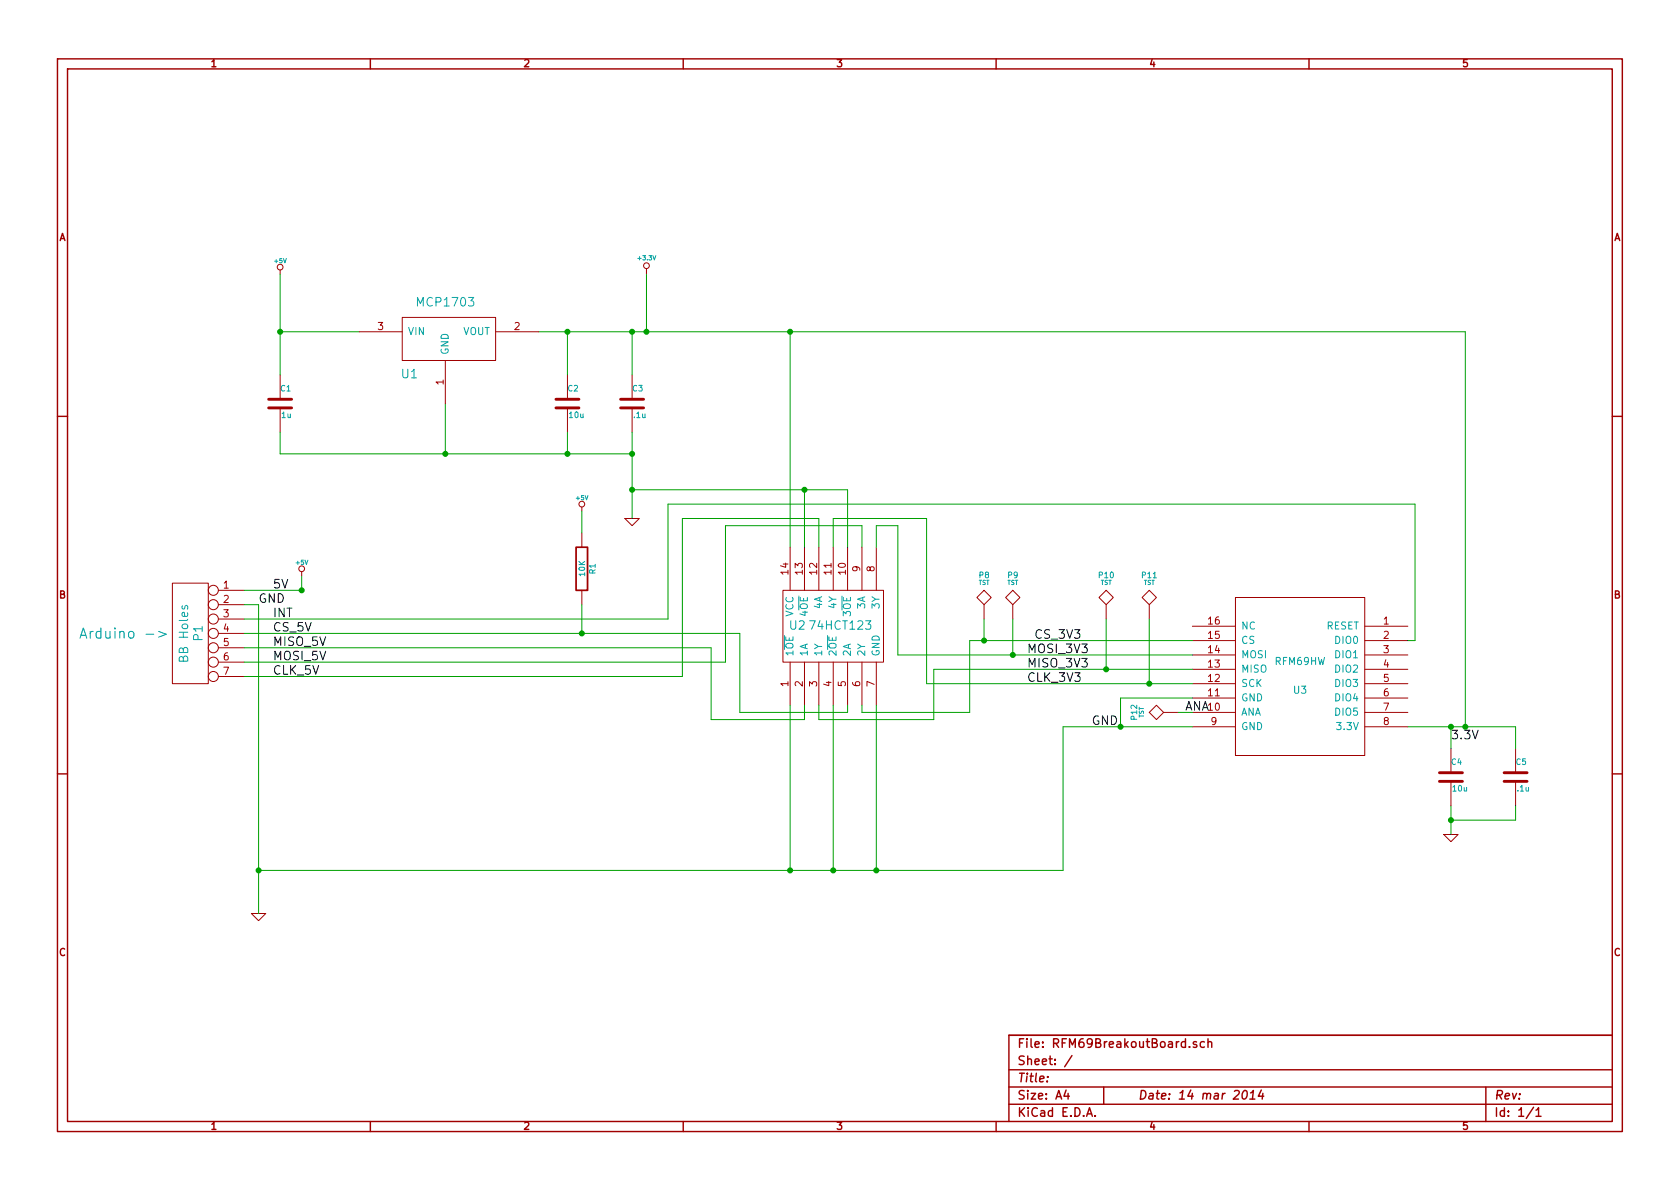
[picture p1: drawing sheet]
<svg xmlns="http://www.w3.org/2000/svg" width="297mm" height="210mm" viewBox="0 0 297 210" stroke-linecap="round" stroke-linejoin="round" font-family="sans-serif">
<g fill="none" stroke="#a00000" stroke-width=".25">
<path d="M10.2 10.4h276.6v189.7h-276.6zM11.9 12.2h273.2v186.1h-273.2zM65.5 10.4v1.8M120.8 10.4v1.8M176.1 10.4v1.8M231.4 10.4v1.8M10.2 73.6h1.7M285.1 73.6h1.7M10.2 136.8h1.7M285.1 136.8h1.7M65.5 198.3v1.8M120.8 198.3v1.8"/>
<path d="M176.1 198.3v1.8M178.4 189.2h106.7M178.4 195.3h106.7M178.4 192.2h106.7M185.2 190.4v.1M188.5 192.8l-.4 1h1M188.8 193.3v1.1M189.5 186.7l-1.3 1.9M192.1 197.4l.5-1.5 .5 1.5M192.3 197h.7M193.6 197.3v.1M195.1 192.2v3.1"/>
<path d="M210.3 185.1v.1M211.6 184.3l-.4-.1-.2 .2v.2l.6 .2v.3h-.6M213 184.3a.48 .48 0 0 0-.7 0v.8l.2 .1 .5-.1M213.6 184.3h.1a.36 .36 0 0 1 .5 .1v.8M213.6 183.7v1.5M219.9 193l.3-.2a.88 .88 0 0 1-.3 1.6l-.3-.3a1.19 1.19 0 0 1 .3-1.1zM221 194.4h.9M221.1 193.3l.5-.5-.2 1.6M223 192.8l-.5 1h.9M223.3 193.3l-.1 1.1M231.4 198.3v1.8M262.7 192.2v6.1"/>
<path d="M271.1 195.8l-1.3 2M271.6 196.3l.4-.4v1.5M271.6 197.4h.9M285.1 183.1h-106.7v15.2"/>
</g>
<g fill="none" stroke="#a00000" stroke-width=".18">
<path d="M49.5 47.7v.8M63.5 58.7h7.6M71.1 56.1h16.5v7.6h-16.5zM87.6 58.7h7.6M114.3 47.5v1M49.5 66.3v4.3M49.5 72.1v4.3M78.7 63.7v7.7M100.3 66.3v4.3M100.3 72.1v4.3M111.8 66.3v4.3M111.8 72.1v4.3"/>
<path d="M102.9 89.7v.7M102.9 94.2v2.6M110.5 91.7h2.5l-1.2 1.3zM139.7 96.8v7.6M142.2 96.8v7.6M144.8 96.8v7.6M147.3 96.8v7.6M149.9 96.8v7.6M152.4 96.8v7.6M154.9 96.8v7.6M30.5 103.1h6.3v17.8h-6.3zM38.6 104.4h4.6"/>
<path d="M38.6 106.9h4.6M38.6 109.5h4.6M38.6 112h4.6M38.6 114.5h4.6M38.6 117.1h4.6M38.6 119.6h4.6M53.3 101.1v.7M102.9 104.4v2.5M138.4 104.4h17.8v12.7h-17.8zM139.7 117.1v7.6M142.2 117.1v7.6M144.8 117.1v7.6"/>
<path d="M147.3 117.1v7.6M149.9 117.1v7.6M152.4 117.1v7.6M154.9 117.1v7.6M172.7 105.7l1.3-1.3 1.3 1.3-1.3 1.2zM174 106.9v2.6M177.8 105.7l1.3-1.3 1.2 1.3-1.2 1.2zM179.1 106.9v2.6M194.3 105.7l1.3-1.3 1.2 1.3-1.2 1.2zM195.6 106.9v2.6M201.9 105.7l1.3-1.3 1.3 1.3-1.3 1.2zM203.2 106.9v2.6"/>
<path d="M210.8 110.7h7.6M210.8 113.3h7.6M210.8 115.8h7.6M210.8 118.4h7.6M218.4 105.7h22.9v27.9h-22.9zM241.3 110.7h7.6M241.3 113.3h7.6M241.3 115.8h7.6M241.3 118.4h7.6M204.5 124.7l1.2 1.3-1.2 1.2-1.3-1.2zM205.7 126h2.6M210.8 120.9h7.6"/>
<path d="M210.8 123.4h7.6M210.8 126h7.6M210.8 128.5h7.6M241.3 120.9h7.6M241.3 123.4h7.6M241.3 126h7.6M241.3 128.5h7.6M256.5 132.3v4.3M256.5 138.2v4.3M268 132.3v4.3M268 138.2v4.3M255.3 147.6h2.5l-1.3 1.2z"/>
<path d="M44.4 161.5h2.6l-1.3 1.3z"/>
<circle cx="49.5" cy="47.2" r=".51"/>
<circle cx="114.3" cy="47" r=".51"/>
<circle cx="102.9" cy="89.1" r=".51"/>
<circle cx="37.7" cy="104.4" r=".89"/>
<circle cx="37.7" cy="112" r=".89"/>
<circle cx="37.7" cy="119.6" r=".89"/>
<circle cx="37.7" cy="106.9" r=".89"/>
<circle cx="37.7" cy="109.5" r=".89"/>
<circle cx="37.7" cy="117.1" r=".89"/>
<circle cx="37.7" cy="114.5" r=".89"/>
<circle cx="53.3" cy="100.6" r=".51"/>
</g>
<path d="M32.3 107.1l-.1 .4 .2 .2 .2-.1 .2-.5h.3v.6" fill="none" stroke="#00a0a0" stroke-width=".18"/>
<path d="M47.5 72.1h4.1M47.5 70.6h4.1M98.3 72.1h4.1M98.3 70.6h4.1M109.7 72.1h4.1M109.7 70.6h4.1M254.5 138.2h4.1M254.5 136.6h4.1M265.9 138.2h4.1M265.9 136.6h4.1" fill="none" stroke="#a00000" stroke-width=".51"/>
<path d="M25.8 112.2h1.4M28 111.7l1.4 .5-1.4 .5" fill="none" stroke="#00f" stroke-width=".18"/>
<path d="M101.9 96.8h2v7.6h-2z" fill="none" stroke="#a00000" stroke-width=".3"/>
<g fill="none" stroke="#00a000" stroke-width=".18">
<path d="M49.5 58.7h14M49.5 48.5v17.8M95.2 58.7h163.9v69.8M100.3 58.7v7.6M111.8 58.7v7.6M114.3 48.5v10.2M139.7 58.7v38.1M49.5 76.4v3.9h62.3M78.7 71.4v8.9M100.3 76.4v3.9M111.8 76.4v15.3M102.9 90.4v3.8"/>
<path d="M111.8 86.6h38.1v10.2M142.2 86.6v10.2M144.8 96.8v-5.1h-24.2v27.9h-77.4M147.3 96.8v-5.1h16.5v29.2h47M152.4 96.8v-3.8h-24.1v24.1h-85.1M154.9 96.8v-3.8h3.8v22.8h52.1M43.2 106.9h2.5v54.6M43.2 112h87.6v14h19.1v-1.3M43.2 114.5h82.5v12.7h16.5v-2.5M43.2 109.5h74.9v-20.4h132.1v24.2h-1.3M53.3 101.8v2.6h-10.1M102.9 106.9v5.1"/>
<path d="M174 109.5v3.8M179.1 109.5v6.3M195.6 109.5v8.9M203.2 109.5v11.4M210.8 113.3h-39.4v12.7h-19v-1.3M210.8 118.4h-45.7v8.8h-20.3v-2.5M139.7 124.7v29.2M147.3 124.7v29.2M154.9 124.7v29.2M208.3 126h2.5M210.8 128.5h-22.8v25.4h-142.3M210.8 123.4h-12.7v5.1"/>
<path d="M248.9 128.5h19.1v3.8M256.5 128.5v3.8M256.5 142.5v5.1M268 142.5v2.5h-11.5"/>
</g>
<g fill="#00a000" stroke="#00a000" stroke-width=".25">
<circle cx="100.3" cy="58.7" r=".41"/>
<circle cx="100.3" cy="80.3" r=".41"/>
<circle cx="78.7" cy="80.3" r=".41"/>
<circle cx="49.5" cy="58.7" r=".41"/>
<circle cx="111.8" cy="58.7" r=".41"/>
<circle cx="111.8" cy="80.3" r=".41"/>
<circle cx="256.5" cy="145" r=".41"/>
<circle cx="45.7" cy="153.9" r=".41"/>
<circle cx="114.3" cy="58.7" r=".41"/>
<circle cx="139.7" cy="58.7" r=".41"/>
<circle cx="198.1" cy="128.5" r=".41"/>
<circle cx="195.6" cy="118.4" r=".41"/>
<circle cx="203.2" cy="120.9" r=".41"/>
<circle cx="179.1" cy="115.8" r=".41"/>
<circle cx="256.5" cy="128.5" r=".41"/>
<circle cx="259.1" cy="128.5" r=".41"/>
<circle cx="139.7" cy="153.9" r=".41"/>
<circle cx="147.3" cy="153.9" r=".41"/>
<circle cx="111.8" cy="86.6" r=".41"/>
<circle cx="142.2" cy="86.6" r=".41"/>
<circle cx="154.9" cy="153.9" r=".41"/>
<circle cx="53.3" cy="104.4" r=".41"/>
<circle cx="174" cy="113.3" r=".41"/>
<circle cx="102.9" cy="112" r=".41"/>
</g>
<text font-size="2.5" fill="#00f" x="14" y="113">Arduino -&gt;</text>
<g font-size="2.1" fill="#00a0a0">
<text x="74" y="54.3">MCP1703</text>
<text x="71" y="67">U1</text>
<text x="35.9" y="113.3" transform="rotate(-90 35.9 113.3)">P1</text>
<text x="139.6" y="111.4">U2</text>
<text x="143.6" y="111.4">74HCT123</text>
<text x="33.4" y="116.7" transform="rotate(-90 33.4 116.7)">BB Holes</text>
</g>
<g font-size="2.1">
<text x="45.7" y="106.7">GND</text>
<text x="48.3" y="104.1">5V</text>
<text x="48.3" y="111.8">CS_5V</text>
<text x="48.3" y="109.2">INT</text>
<text x="182.9" y="113">CS_3V3</text>
<text x="48.3" y="114.3">MISO_5V</text>
<text x="48.3" y="116.8">MOSI_5V</text>
<text x="48.3" y="119.4">CLK_5V</text>
<text x="181.6" y="115.6">MOSI_3V3</text>
<text x="181.6" y="118.1">MISO_3V3</text>
<text x="181.6" y="120.6">CLK_3V3</text>
<text x="209.5" y="125.7">ANA</text>
<text x="193" y="128.3">GND</text>
<text x="256.5" y="130.8">3.3V</text>
</g>
<g font-size="2.1" fill="#a00000">
<text x="179.9" y="185.4">File: RFM69BreakoutBoard.sch</text>
<text x="179.9" y="191.5">Title:</text>
<text x="179.9" y="188.4">Sheet: /</text>
<text x="179.9" y="197.6">KiCad E.D.A.</text>
<text x="179.9" y="194.5">Size: A4</text>
<text x="201.2" y="194.5">Date: 14 mar 2014</text>
<text x="264.2" y="194.5">Rev:</text>
<text x="264.2" y="197.6">Id: 1/1</text>
</g>
<g font-size="1.8" fill="#a00000">
<text x="37.3" y="11.9">1</text>
<text x="92.7" y="11.9">2</text>
<text x="148" y="11.9">3</text>
<text x="203.3" y="11.9">4</text>
<text x="258.6" y="11.9">5</text>
<text x="10.4" y="42.7">A</text>
<text x="285.3" y="42.7">A</text>
<text x="66.8" y="58.4">3</text>
<text x="91" y="58.4">2</text>
<text x="78.5" y="68" transform="rotate(-90 78.5 68)">1</text>
<text x="139.4" y="101.5" transform="rotate(-90 139.4 101.5)">14</text>
<text x="142" y="101.5" transform="rotate(-90 142 101.5)">13</text>
<text x="144.5" y="101.5" transform="rotate(-90 144.5 101.5)">12</text>
<text x="147.1" y="101.5" transform="rotate(-90 147.1 101.5)">11</text>
<text x="149.6" y="101.5" transform="rotate(-90 149.6 101.5)">10</text>
<text x="152.1" y="101.1" transform="rotate(-90 152.1 101.1)">9</text>
<text x="154.7" y="101.1" transform="rotate(-90 154.7 101.1)">8</text>
<text x="10.4" y="105.9">B</text>
<text x="39.5" y="104.1">1</text>
<text x="39.5" y="106.7">2</text>
<text x="285.3" y="105.9">B</text>
<text x="39.5" y="109.2">3</text>
<text x="39.5" y="111.8">4</text>
<text x="213.7" y="113">15</text>
<text x="213.7" y="110.5">16</text>
<text x="244.6" y="110.5">1</text>
<text x="244.6" y="113">2</text>
<text x="39.5" y="114.3">5</text>
<text x="39.5" y="116.8">6</text>
<text x="39.5" y="119.4">7</text>
<text x="213.7" y="118.1">13</text>
<text x="213.7" y="115.6">14</text>
<text x="244.6" y="115.6">3</text>
<text x="244.6" y="118.1">4</text>
<text x="139.4" y="121.4" transform="rotate(-90 139.4 121.4)">1</text>
<text x="142" y="121.4" transform="rotate(-90 142 121.4)">2</text>
<text x="144.5" y="121.4" transform="rotate(-90 144.5 121.4)">3</text>
<text x="147.1" y="121.4" transform="rotate(-90 147.1 121.4)">4</text>
<text x="149.6" y="121.4" transform="rotate(-90 149.6 121.4)">5</text>
<text x="152.1" y="121.4" transform="rotate(-90 152.1 121.4)">6</text>
<text x="154.7" y="121.4" transform="rotate(-90 154.7 121.4)">7</text>
<text x="213.7" y="125.7">10</text>
<text x="213.7" y="123.2">11</text>
<text x="213.7" y="120.6">12</text>
<text x="244.6" y="120.6">5</text>
<text x="244.6" y="123.2">6</text>
<text x="244.6" y="125.7">7</text>
<text x="214.1" y="128.3">9</text>
<text x="244.6" y="128.3">8</text>
<text x="10.4" y="169.1">C</text>
<text x="285.3" y="169.1">C</text>
<text x="37.3" y="199.8">1</text>
<text x="92.7" y="199.8">2</text>
<text x="148" y="199.8">3</text>
<text x="203.3" y="199.8">4</text>
<text x="258.6" y="199.8">5</text>
</g>
<g font-size="1.8" fill="#00a0a0">
<text x="72.1" y="59.3">VIN</text>
<text x="81.7" y="59.3">VOUT</text>
<text x="79.4" y="62.7" transform="rotate(-90 79.4 62.7)">GND</text>
<text x="145.4" y="107.7" transform="rotate(-90 145.4 107.7)">4A</text>
<text x="148" y="107.6" transform="rotate(-90 148 107.6)">4Y</text>
<text x="153" y="107.7" transform="rotate(-90 153 107.7)">3A</text>
<text x="155.6" y="107.6" transform="rotate(-90 155.6 107.6)">3Y</text>
<text x="140.3" y="109.1" transform="rotate(-90 140.3 109.1)">VCC</text>
<text x="142.9" y="108.9" transform="rotate(-90 142.9 108.9)">4OE</text>
<text x="150.5" y="108.9" transform="rotate(-90 150.5 108.9)">3OE</text>
<text x="219.5" y="113.9">CS</text>
<text x="219.5" y="111.4">NC</text>
<text x="234.4" y="111.4">RESET</text>
<text x="236.1" y="113.9">DIO0</text>
<text x="140.3" y="116.1" transform="rotate(-90 140.3 116.1)">1OE</text>
<text x="142.9" y="116.1" transform="rotate(-90 142.9 116.1)">1A</text>
<text x="145.4" y="116.1" transform="rotate(-90 145.4 116.1)">1Y</text>
<text x="148" y="116.1" transform="rotate(-90 148 116.1)">2OE</text>
<text x="150.5" y="116.1" transform="rotate(-90 150.5 116.1)">2A</text>
<text x="153" y="116.1" transform="rotate(-90 153 116.1)">2Y</text>
<text x="155.6" y="116.1" transform="rotate(-90 155.6 116.1)">GND</text>
<text x="219.5" y="119">MISO</text>
<text x="219.5" y="116.5">MOSI</text>
<text x="225.5" y="117.6">RFM69HW</text>
<text x="236.1" y="116.5">DIO1</text>
<text x="236.1" y="119">DIO2</text>
<text x="219.5" y="124.1">GND</text>
<text x="219.5" y="121.5">SCK</text>
<text x="228.8" y="122.7">U3</text>
<text x="236.1" y="121.5">DIO3</text>
<text x="236.1" y="124.1">DIO4</text>
<text x="219.5" y="129.2">GND</text>
<text x="219.5" y="126.6">ANA</text>
<text x="236.1" y="126.6">DIO5</text>
<text x="236.7" y="129.2">3.3V</text>
</g>
<g font-size="1.4" fill="#00a0a0">
<text x="49.6" y="69.3">C1</text>
<text x="100.4" y="69.3">C2</text>
<text x="111.9" y="69.3">C3</text>
<text x="49.8" y="74">1u</text>
<text x="100.7" y="74">10u</text>
<text x="112.1" y="74">.1u</text>
<text x="103.5" y="101.8" transform="rotate(-90 103.5 101.8)">10K</text>
<text x="105.3" y="101.5" transform="rotate(-90 105.3 101.5)">R1</text>
<text x="173.1" y="102.3">P8</text>
<text x="178.2" y="102.3">P9</text>
<text x="194.3" y="102.3">P10</text>
<text x="202" y="102.3">P11</text>
<text x="201.1" y="127.2" transform="rotate(-90 201.1 127.2)">P12</text>
<text x="256.6" y="135.3">C4</text>
<text x="268.1" y="135.3">C5</text>
<text x="256.9" y="140">10u</text>
<text x="268.3" y="140">.1u</text>
</g>
<g font-size="1.1" fill="#00a0a0">
<text x="48.6" y="46.6">+5V</text>
<text x="112.9" y="46">+3.3V</text>
<text x="101.9" y="88.5">+5V</text>
<text x="52.4" y="99.9">+5V</text>
<text x="173" y="103.4">TST</text>
<text x="178.1" y="103.4">TST</text>
<text x="194.6" y="103.4">TST</text>
<text x="202.2" y="103.4">TST</text>
<text x="202.3" y="126.9" transform="rotate(-90 202.3 126.9)">TST</text>
</g>
</svg>
